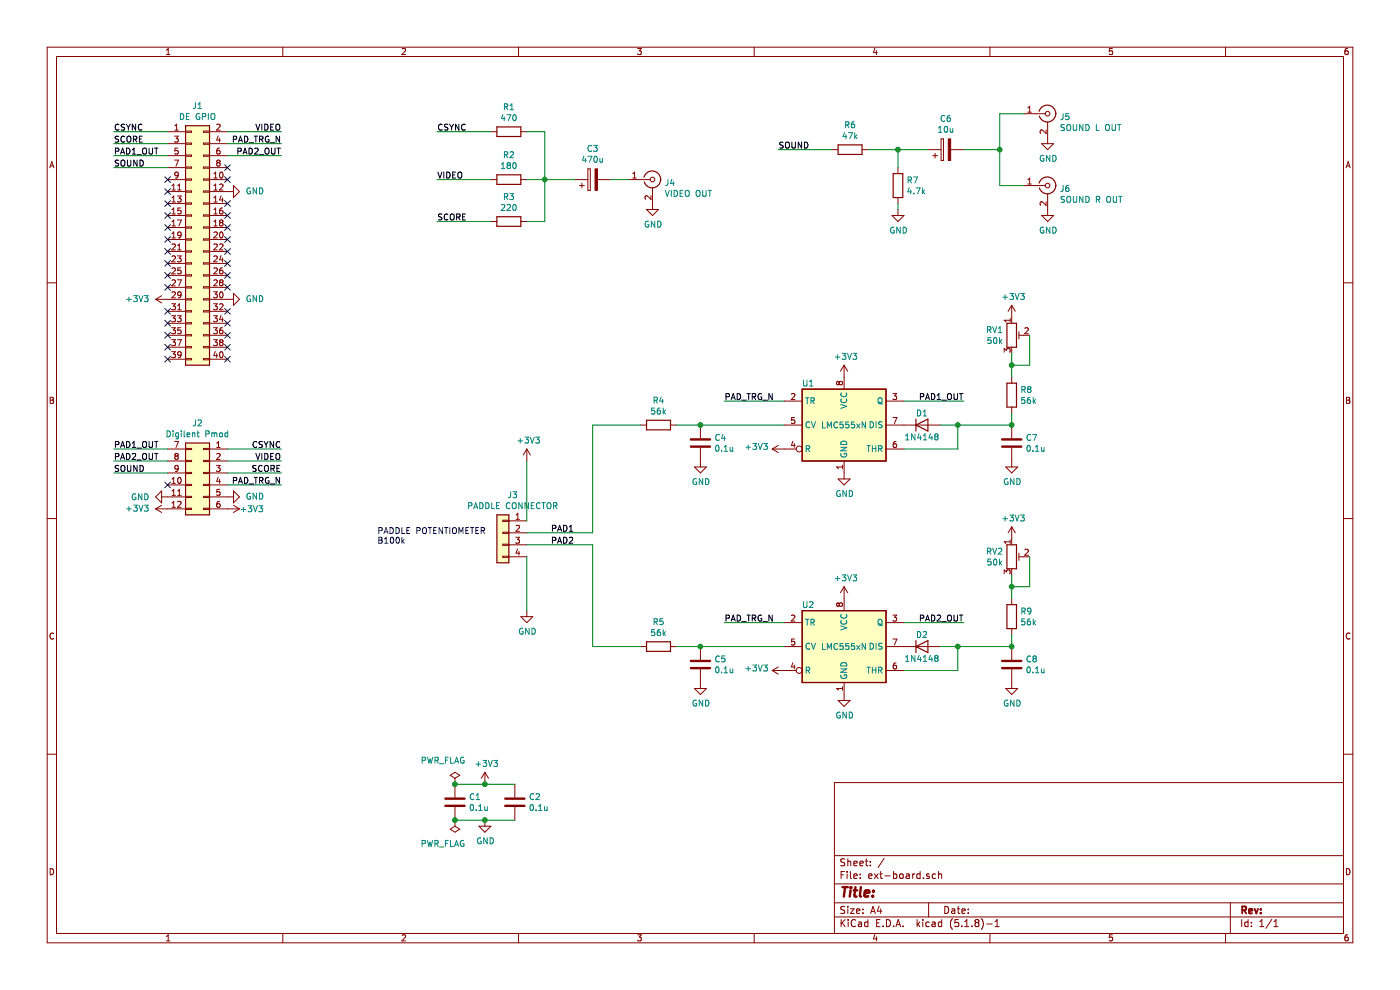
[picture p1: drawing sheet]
EESchema Schematic File Version 4
EELAYER 30 0
EELAYER END
$Descr A4 11693 8268
encoding utf-8
Sheet 1 1
Title ""
Date ""
Rev ""
Comp ""
Comment1 ""
Comment2 ""
Comment3 ""
Comment4 ""
$EndDescr
$Comp
L Connector_Generic:Conn_02x20_Odd_Even J1
U 1 1
P 1600 2000
F 0 "J1" H 1650 3117 50  0000 C CNN
F 1 "DE GPIO" H 1650 3026 50  0000 C CNN
F 2 "Connector_PinHeader_2.54mm:PinHeader_2x20_P2.54mm_Vertical" H 1600 2000 50  0001 C CNN
F 3 "~" H 1600 2000 50  0001 C CNN
	1    1600 2000
	1    0    0    -1  
$EndComp
$Comp
L Connector_Generic:Conn_02x06_Top_Bottom J2
U 1 1
P 1700 3950
F 0 "J2" H 1750 4367 50  0000 C CNN
F 1 "Digilent Pmod" H 1750 4276 50  0000 C CNN
F 2 "ext-board:PmodConnector" H 1700 3950 50  0001 C CNN
F 3 "~" H 1700 3950 50  0001 C CNN
	1    1700 3950
	-1   0    0    -1  
$EndComp
$Comp
L power:+3V3 #PWR03
U 1 1
P 1400 4250
F 0 "#PWR03" H 1400 4100 50  0001 C CNN
F 1 "+3V3" V 1400 4400 50  0000 L CNN
F 2 "" H 1400 4250 50  0001 C CNN
F 3 "" H 1400 4250 50  0001 C CNN
	1    1400 4250
	0    -1   -1   0   
$EndComp
$Comp
L power:+3V3 #PWR07
U 1 1
P 1900 4250
F 0 "#PWR07" H 1900 4100 50  0001 C CNN
F 1 "+3V3" V 1900 4350 50  0000 L CNN
F 2 "" H 1900 4250 50  0001 C CNN
F 3 "" H 1900 4250 50  0001 C CNN
	1    1900 4250
	0    1    1    0   
$EndComp
$Comp
L power:GND #PWR02
U 1 1
P 1400 4150
F 0 "#PWR02" H 1400 3900 50  0001 C CNN
F 1 "GND" V 1400 4000 50  0000 R CNN
F 2 "" H 1400 4150 50  0001 C CNN
F 3 "" H 1400 4150 50  0001 C CNN
	1    1400 4150
	0    1    1    0   
$EndComp
$Comp
L power:GND #PWR06
U 1 1
P 1900 4150
F 0 "#PWR06" H 1900 3900 50  0001 C CNN
F 1 "GND" V 1900 4000 50  0000 R CNN
F 2 "" H 1900 4150 50  0001 C CNN
F 3 "" H 1900 4150 50  0001 C CNN
	1    1900 4150
	0    -1   -1   0   
$EndComp
$Comp
L power:GND #PWR04
U 1 1
P 1900 1600
F 0 "#PWR04" H 1900 1350 50  0001 C CNN
F 1 "GND" V 1900 1450 50  0000 R CNN
F 2 "" H 1900 1600 50  0001 C CNN
F 3 "" H 1900 1600 50  0001 C CNN
	1    1900 1600
	0    -1   -1   0   
$EndComp
$Comp
L power:GND #PWR05
U 1 1
P 1900 2500
F 0 "#PWR05" H 1900 2250 50  0001 C CNN
F 1 "GND" V 1900 2350 50  0000 R CNN
F 2 "" H 1900 2500 50  0001 C CNN
F 3 "" H 1900 2500 50  0001 C CNN
	1    1900 2500
	0    -1   -1   0   
$EndComp
$Comp
L power:+3V3 #PWR01
U 1 1
P 1400 2500
F 0 "#PWR01" H 1400 2350 50  0001 C CNN
F 1 "+3V3" V 1400 2650 50  0000 L CNN
F 2 "" H 1400 2500 50  0001 C CNN
F 3 "" H 1400 2500 50  0001 C CNN
	1    1400 2500
	0    -1   -1   0   
$EndComp
Wire Wire Line
	1400 1100 950  1100
Wire Wire Line
	1400 1200 950  1200
Text Label 950  1100 0    50   ~ 0
CSYNC
Wire Wire Line
	1900 1100 2350 1100
Wire Wire Line
	1900 1200 2350 1200
Wire Wire Line
	1400 1300 950  1300
Wire Wire Line
	1900 1300 2350 1300
Wire Wire Line
	1400 1400 950  1400
Text Label 2350 1100 2    50   ~ 0
VIDEO
Text Label 950  1200 0    50   ~ 0
SCORE
Text Label 2350 1200 2    50   ~ 0
PAD_TRG_N
Text Label 950  1400 0    50   ~ 0
SOUND
Text Label 950  1300 0    50   ~ 0
PAD1_OUT
Text Label 2350 1300 2    50   ~ 0
PAD2_OUT
Wire Wire Line
	1400 3750 950  3750
Wire Wire Line
	1400 3850 950  3850
Wire Wire Line
	1400 3950 950  3950
Wire Wire Line
	1900 3750 2350 3750
Wire Wire Line
	1900 3850 2350 3850
Wire Wire Line
	1900 3950 2350 3950
Wire Wire Line
	1900 4050 2350 4050
Text Label 2350 3750 2    50   ~ 0
CSYNC
Text Label 2350 3850 2    50   ~ 0
VIDEO
Text Label 2350 3950 2    50   ~ 0
SCORE
Text Label 2350 4050 2    50   ~ 0
PAD_TRG_N
Text Label 950  3750 0    50   ~ 0
PAD1_OUT
Text Label 950  3850 0    50   ~ 0
PAD2_OUT
Text Label 950  3950 0    50   ~ 0
SOUND
$Comp
L Connector:Conn_Coaxial J4
U 1 1
P 5450 1500
F 0 "J4" H 5550 1475 50  0000 L CNN
F 1 "VIDEO OUT" H 5550 1384 50  0000 L CNN
F 2 "ext-board:RJ-2410N" H 5450 1500 50  0001 C CNN
F 3 " ~" H 5450 1500 50  0001 C CNN
	1    5450 1500
	1    0    0    -1  
$EndComp
$Comp
L Device:R R1
U 1 1
P 4250 1100
F 0 "R1" V 4043 1100 50  0000 C CNN
F 1 "470" V 4134 1100 50  0000 C CNN
F 2 "Resistor_THT:R_Axial_DIN0207_L6.3mm_D2.5mm_P10.16mm_Horizontal" V 4180 1100 50  0001 C CNN
F 3 "~" H 4250 1100 50  0001 C CNN
	1    4250 1100
	0    1    1    0   
$EndComp
$Comp
L Device:R R2
U 1 1
P 4250 1500
F 0 "R2" V 4043 1500 50  0000 C CNN
F 1 "180" V 4134 1500 50  0000 C CNN
F 2 "Resistor_THT:R_Axial_DIN0207_L6.3mm_D2.5mm_P10.16mm_Horizontal" V 4180 1500 50  0001 C CNN
F 3 "~" H 4250 1500 50  0001 C CNN
	1    4250 1500
	0    1    1    0   
$EndComp
$Comp
L Device:R R3
U 1 1
P 4250 1850
F 0 "R3" V 4043 1850 50  0000 C CNN
F 1 "220" V 4134 1850 50  0000 C CNN
F 2 "Resistor_THT:R_Axial_DIN0207_L6.3mm_D2.5mm_P10.16mm_Horizontal" V 4180 1850 50  0001 C CNN
F 3 "~" H 4250 1850 50  0001 C CNN
	1    4250 1850
	0    1    1    0   
$EndComp
$Comp
L Device:CP C3
U 1 1
P 4950 1500
F 0 "C3" V 5205 1500 50  0000 C CNN
F 1 "470u" V 5114 1500 50  0000 C CNN
F 2 "Capacitor_THT:CP_Radial_D8.0mm_P3.50mm" H 4988 1350 50  0001 C CNN
F 3 "~" H 4950 1500 50  0001 C CNN
	1    4950 1500
	0    -1   -1   0   
$EndComp
Wire Wire Line
	4100 1100 3650 1100
Wire Wire Line
	4100 1500 3650 1500
Wire Wire Line
	4100 1850 3650 1850
Wire Wire Line
	4400 1100 4550 1100
Wire Wire Line
	4550 1100 4550 1500
Wire Wire Line
	4550 1850 4400 1850
Wire Wire Line
	4400 1500 4550 1500
Connection ~ 4550 1500
Wire Wire Line
	4550 1500 4550 1850
$Comp
L power:GND #PWR012
U 1 1
P 5450 1700
F 0 "#PWR012" H 5450 1450 50  0001 C CNN
F 1 "GND" H 5455 1527 50  0000 C CNN
F 2 "" H 5450 1700 50  0001 C CNN
F 3 "" H 5450 1700 50  0001 C CNN
	1    5450 1700
	1    0    0    -1  
$EndComp
Wire Wire Line
	4550 1500 4800 1500
Wire Wire Line
	5100 1500 5250 1500
Text Label 3650 1100 0    50   ~ 0
CSYNC
Text Label 3650 1500 0    50   ~ 0
VIDEO
Text Label 3650 1850 0    50   ~ 0
SCORE
$Comp
L Device:R R6
U 1 1
P 7100 1250
F 0 "R6" V 6893 1250 50  0000 C CNN
F 1 "47k" V 6984 1250 50  0000 C CNN
F 2 "Resistor_THT:R_Axial_DIN0207_L6.3mm_D2.5mm_P10.16mm_Horizontal" V 7030 1250 50  0001 C CNN
F 3 "~" H 7100 1250 50  0001 C CNN
	1    7100 1250
	0    1    1    0   
$EndComp
$Comp
L Device:R R7
U 1 1
P 7500 1550
F 0 "R7" H 7570 1596 50  0000 L CNN
F 1 "4.7k" H 7570 1505 50  0000 L CNN
F 2 "Resistor_THT:R_Axial_DIN0207_L6.3mm_D2.5mm_P10.16mm_Horizontal" V 7430 1550 50  0001 C CNN
F 3 "~" H 7500 1550 50  0001 C CNN
	1    7500 1550
	1    0    0    -1  
$EndComp
$Comp
L Device:CP C6
U 1 1
P 7900 1250
F 0 "C6" V 8155 1250 50  0000 C CNN
F 1 "10u" V 8064 1250 50  0000 C CNN
F 2 "Capacitor_THT:CP_Radial_D4.0mm_P1.50mm" H 7938 1100 50  0001 C CNN
F 3 "~" H 7900 1250 50  0001 C CNN
	1    7900 1250
	0    -1   -1   0   
$EndComp
$Comp
L Connector:Conn_Coaxial J5
U 1 1
P 8750 950
F 0 "J5" H 8850 925 50  0000 L CNN
F 1 "SOUND L OUT" H 8850 834 50  0000 L CNN
F 2 "ext-board:RJ-2410N" H 8750 950 50  0001 C CNN
F 3 " ~" H 8750 950 50  0001 C CNN
	1    8750 950 
	1    0    0    -1  
$EndComp
$Comp
L Connector:Conn_Coaxial J6
U 1 1
P 8750 1550
F 0 "J6" H 8850 1525 50  0000 L CNN
F 1 "SOUND R OUT" H 8850 1434 50  0000 L CNN
F 2 "ext-board:RJ-2410N" H 8750 1550 50  0001 C CNN
F 3 " ~" H 8750 1550 50  0001 C CNN
	1    8750 1550
	1    0    0    -1  
$EndComp
$Comp
L power:GND #PWR026
U 1 1
P 8750 1150
F 0 "#PWR026" H 8750 900 50  0001 C CNN
F 1 "GND" H 8755 977 50  0000 C CNN
F 2 "" H 8750 1150 50  0001 C CNN
F 3 "" H 8750 1150 50  0001 C CNN
	1    8750 1150
	1    0    0    -1  
$EndComp
$Comp
L power:GND #PWR027
U 1 1
P 8750 1750
F 0 "#PWR027" H 8750 1500 50  0001 C CNN
F 1 "GND" H 8755 1577 50  0000 C CNN
F 2 "" H 8750 1750 50  0001 C CNN
F 3 "" H 8750 1750 50  0001 C CNN
	1    8750 1750
	1    0    0    -1  
$EndComp
Wire Wire Line
	8550 950  8350 950 
Wire Wire Line
	8350 950  8350 1250
Wire Wire Line
	8350 1550 8550 1550
Wire Wire Line
	8350 1250 8050 1250
Connection ~ 8350 1250
Wire Wire Line
	8350 1250 8350 1550
Wire Wire Line
	7250 1250 7500 1250
Wire Wire Line
	7500 1400 7500 1250
Connection ~ 7500 1250
Wire Wire Line
	7500 1250 7750 1250
Wire Wire Line
	7500 1700 7500 1750
$Comp
L power:GND #PWR021
U 1 1
P 7500 1750
F 0 "#PWR021" H 7500 1500 50  0001 C CNN
F 1 "GND" H 7505 1577 50  0000 C CNN
F 2 "" H 7500 1750 50  0001 C CNN
F 3 "" H 7500 1750 50  0001 C CNN
	1    7500 1750
	1    0    0    -1  
$EndComp
Wire Wire Line
	6950 1250 6500 1250
Text Label 6500 1250 0    50   ~ 0
SOUND
$Comp
L Timer:LMC555xN U1
U 1 1
P 7050 3550
F 0 "U1" H 6750 3900 50  0000 C CNN
F 1 "LMC555xN" H 7050 3550 50  0000 C CNN
F 2 "Package_DIP:DIP-8_W7.62mm" H 7700 3150 50  0001 C CNN
F 3 "http://www.ti.com/lit/ds/symlink/lmc555.pdf" H 7900 3150 50  0001 C CNN
	1    7050 3550
	1    0    0    -1  
$EndComp
Text Label 6050 3350 0    50   ~ 0
PAD_TRG_N
Wire Wire Line
	6050 3350 6550 3350
Text Label 8050 3350 2    50   ~ 0
PAD1_OUT
Wire Wire Line
	7550 3350 8050 3350
$Comp
L power:+3V3 #PWR017
U 1 1
P 7050 3150
F 0 "#PWR017" H 7050 3000 50  0001 C CNN
F 1 "+3V3" H 7065 3323 50  0000 C CNN
F 2 "" H 7050 3150 50  0001 C CNN
F 3 "" H 7050 3150 50  0001 C CNN
	1    7050 3150
	1    0    0    -1  
$EndComp
$Comp
L power:GND #PWR018
U 1 1
P 7050 3950
F 0 "#PWR018" H 7050 3700 50  0001 C CNN
F 1 "GND" H 7055 3777 50  0000 C CNN
F 2 "" H 7050 3950 50  0001 C CNN
F 3 "" H 7050 3950 50  0001 C CNN
	1    7050 3950
	1    0    0    -1  
$EndComp
$Comp
L power:+3V3 #PWR015
U 1 1
P 6550 3750
F 0 "#PWR015" H 6550 3600 50  0001 C CNN
F 1 "+3V3" V 6565 3878 50  0000 L CNN
F 2 "" H 6550 3750 50  0001 C CNN
F 3 "" H 6550 3750 50  0001 C CNN
	1    6550 3750
	0    -1   -1   0   
$EndComp
$Comp
L Diode:1N4148 D1
U 1 1
P 7700 3550
F 0 "D1" H 7700 3650 50  0000 C CNN
F 1 "1N4148" H 7700 3450 50  0000 C CNN
F 2 "Diode_THT:D_DO-35_SOD27_P7.62mm_Horizontal" H 7700 3375 50  0001 C CNN
F 3 "https://assets.nexperia.com/documents/data-sheet/1N4148_1N4448.pdf" H 7700 3550 50  0001 C CNN
	1    7700 3550
	1    0    0    -1  
$EndComp
Wire Wire Line
	7550 3750 8000 3750
Wire Wire Line
	8000 3750 8000 3550
Wire Wire Line
	8000 3550 7850 3550
$Comp
L Device:C C7
U 1 1
P 8450 3700
F 0 "C7" H 8565 3746 50  0000 L CNN
F 1 "0.1u" H 8565 3655 50  0000 L CNN
F 2 "Capacitor_THT:C_Disc_D3.0mm_W2.0mm_P2.50mm" H 8488 3550 50  0001 C CNN
F 3 "~" H 8450 3700 50  0001 C CNN
	1    8450 3700
	1    0    0    -1  
$EndComp
$Comp
L power:GND #PWR023
U 1 1
P 8450 3850
F 0 "#PWR023" H 8450 3600 50  0001 C CNN
F 1 "GND" H 8455 3677 50  0000 C CNN
F 2 "" H 8450 3850 50  0001 C CNN
F 3 "" H 8450 3850 50  0001 C CNN
	1    8450 3850
	1    0    0    -1  
$EndComp
$Comp
L Device:R R8
U 1 1
P 8450 3300
F 0 "R8" H 8520 3346 50  0000 L CNN
F 1 "56k" H 8520 3255 50  0000 L CNN
F 2 "Resistor_THT:R_Axial_DIN0207_L6.3mm_D2.5mm_P10.16mm_Horizontal" V 8380 3300 50  0001 C CNN
F 3 "~" H 8450 3300 50  0001 C CNN
	1    8450 3300
	1    0    0    -1  
$EndComp
Wire Wire Line
	8450 3450 8450 3550
$Comp
L Device:R_POT_TRIM RV1
U 1 1
P 8450 2800
F 0 "RV1" H 8380 2846 50  0000 R CNN
F 1 "50k" H 8380 2755 50  0000 R CNN
F 2 "Potentiometer_THT:Potentiometer_Bourns_3339P_Vertical_HandSoldering" H 8450 2800 50  0001 C CNN
F 3 "~" H 8450 2800 50  0001 C CNN
	1    8450 2800
	1    0    0    -1  
$EndComp
Wire Wire Line
	8450 2950 8450 3050
Wire Wire Line
	8600 2800 8600 3050
Wire Wire Line
	8600 3050 8450 3050
Connection ~ 8450 3050
Wire Wire Line
	8450 3050 8450 3150
$Comp
L power:+3V3 #PWR022
U 1 1
P 8450 2650
F 0 "#PWR022" H 8450 2500 50  0001 C CNN
F 1 "+3V3" H 8465 2823 50  0000 C CNN
F 2 "" H 8450 2650 50  0001 C CNN
F 3 "" H 8450 2650 50  0001 C CNN
	1    8450 2650
	1    0    0    -1  
$EndComp
Wire Wire Line
	8000 3550 8450 3550
Connection ~ 8000 3550
Connection ~ 8450 3550
$Comp
L Connector_Generic:Conn_01x04 J3
U 1 1
P 4200 4450
F 0 "J3" H 4118 4767 50  0000 C CNN
F 1 "PADDLE CONNECTOR" H 4118 4676 50  0000 C CNN
F 2 "Connector_PinHeader_2.54mm:PinHeader_1x04_P2.54mm_Horizontal" H 4200 4450 50  0001 C CNN
F 3 "~" H 4200 4450 50  0001 C CNN
	1    4200 4450
	-1   0    0    -1  
$EndComp
Wire Wire Line
	6550 3550 5850 3550
$Comp
L Device:C C4
U 1 1
P 5850 3700
F 0 "C4" H 5965 3746 50  0000 L CNN
F 1 "0.1u" H 5965 3655 50  0000 L CNN
F 2 "Capacitor_THT:C_Disc_D3.0mm_W2.0mm_P2.50mm" H 5888 3550 50  0001 C CNN
F 3 "~" H 5850 3700 50  0001 C CNN
	1    5850 3700
	1    0    0    -1  
$EndComp
Connection ~ 5850 3550
$Comp
L power:GND #PWR013
U 1 1
P 5850 3850
F 0 "#PWR013" H 5850 3600 50  0001 C CNN
F 1 "GND" H 5855 3677 50  0000 C CNN
F 2 "" H 5850 3850 50  0001 C CNN
F 3 "" H 5850 3850 50  0001 C CNN
	1    5850 3850
	1    0    0    -1  
$EndComp
$Comp
L Device:R R4
U 1 1
P 5500 3550
F 0 "R4" V 5293 3550 50  0000 C CNN
F 1 "56k" V 5384 3550 50  0000 C CNN
F 2 "Resistor_THT:R_Axial_DIN0207_L6.3mm_D2.5mm_P10.16mm_Horizontal" V 5430 3550 50  0001 C CNN
F 3 "~" H 5500 3550 50  0001 C CNN
	1    5500 3550
	0    1    1    0   
$EndComp
Wire Wire Line
	5650 3550 5850 3550
$Comp
L Timer:LMC555xN U2
U 1 1
P 7050 5400
F 0 "U2" H 6750 5750 50  0000 C CNN
F 1 "LMC555xN" H 7050 5400 50  0000 C CNN
F 2 "Package_DIP:DIP-8_W7.62mm" H 7700 5000 50  0001 C CNN
F 3 "http://www.ti.com/lit/ds/symlink/lmc555.pdf" H 7900 5000 50  0001 C CNN
	1    7050 5400
	1    0    0    -1  
$EndComp
Text Label 6050 5200 0    50   ~ 0
PAD_TRG_N
Wire Wire Line
	6050 5200 6550 5200
Text Label 8050 5200 2    50   ~ 0
PAD2_OUT
Wire Wire Line
	7550 5200 8050 5200
$Comp
L power:+3V3 #PWR019
U 1 1
P 7050 5000
F 0 "#PWR019" H 7050 4850 50  0001 C CNN
F 1 "+3V3" H 7065 5173 50  0000 C CNN
F 2 "" H 7050 5000 50  0001 C CNN
F 3 "" H 7050 5000 50  0001 C CNN
	1    7050 5000
	1    0    0    -1  
$EndComp
$Comp
L power:GND #PWR020
U 1 1
P 7050 5800
F 0 "#PWR020" H 7050 5550 50  0001 C CNN
F 1 "GND" H 7055 5627 50  0000 C CNN
F 2 "" H 7050 5800 50  0001 C CNN
F 3 "" H 7050 5800 50  0001 C CNN
	1    7050 5800
	1    0    0    -1  
$EndComp
$Comp
L power:+3V3 #PWR016
U 1 1
P 6550 5600
F 0 "#PWR016" H 6550 5450 50  0001 C CNN
F 1 "+3V3" V 6565 5728 50  0000 L CNN
F 2 "" H 6550 5600 50  0001 C CNN
F 3 "" H 6550 5600 50  0001 C CNN
	1    6550 5600
	0    -1   -1   0   
$EndComp
$Comp
L Diode:1N4148 D2
U 1 1
P 7700 5400
F 0 "D2" H 7700 5500 50  0000 C CNN
F 1 "1N4148" H 7700 5300 50  0000 C CNN
F 2 "Diode_THT:D_DO-35_SOD27_P7.62mm_Horizontal" H 7700 5225 50  0001 C CNN
F 3 "https://assets.nexperia.com/documents/data-sheet/1N4148_1N4448.pdf" H 7700 5400 50  0001 C CNN
	1    7700 5400
	1    0    0    -1  
$EndComp
Wire Wire Line
	7550 5600 8000 5600
Wire Wire Line
	8000 5600 8000 5400
Wire Wire Line
	8000 5400 7850 5400
$Comp
L Device:C C8
U 1 1
P 8450 5550
F 0 "C8" H 8565 5596 50  0000 L CNN
F 1 "0.1u" H 8565 5505 50  0000 L CNN
F 2 "Capacitor_THT:C_Disc_D3.0mm_W2.0mm_P2.50mm" H 8488 5400 50  0001 C CNN
F 3 "~" H 8450 5550 50  0001 C CNN
	1    8450 5550
	1    0    0    -1  
$EndComp
$Comp
L power:GND #PWR025
U 1 1
P 8450 5700
F 0 "#PWR025" H 8450 5450 50  0001 C CNN
F 1 "GND" H 8455 5527 50  0000 C CNN
F 2 "" H 8450 5700 50  0001 C CNN
F 3 "" H 8450 5700 50  0001 C CNN
	1    8450 5700
	1    0    0    -1  
$EndComp
$Comp
L Device:R R9
U 1 1
P 8450 5150
F 0 "R9" H 8520 5196 50  0000 L CNN
F 1 "56k" H 8520 5105 50  0000 L CNN
F 2 "Resistor_THT:R_Axial_DIN0207_L6.3mm_D2.5mm_P10.16mm_Horizontal" V 8380 5150 50  0001 C CNN
F 3 "~" H 8450 5150 50  0001 C CNN
	1    8450 5150
	1    0    0    -1  
$EndComp
Wire Wire Line
	8450 5300 8450 5400
$Comp
L Device:R_POT_TRIM RV2
U 1 1
P 8450 4650
F 0 "RV2" H 8380 4696 50  0000 R CNN
F 1 "50k" H 8380 4605 50  0000 R CNN
F 2 "Potentiometer_THT:Potentiometer_Bourns_3339P_Vertical_HandSoldering" H 8450 4650 50  0001 C CNN
F 3 "~" H 8450 4650 50  0001 C CNN
	1    8450 4650
	1    0    0    -1  
$EndComp
Wire Wire Line
	8450 4800 8450 4900
Wire Wire Line
	8600 4650 8600 4900
Wire Wire Line
	8600 4900 8450 4900
Connection ~ 8450 4900
Wire Wire Line
	8450 4900 8450 5000
$Comp
L power:+3V3 #PWR024
U 1 1
P 8450 4500
F 0 "#PWR024" H 8450 4350 50  0001 C CNN
F 1 "+3V3" H 8465 4673 50  0000 C CNN
F 2 "" H 8450 4500 50  0001 C CNN
F 3 "" H 8450 4500 50  0001 C CNN
	1    8450 4500
	1    0    0    -1  
$EndComp
Wire Wire Line
	8000 5400 8450 5400
Connection ~ 8000 5400
Connection ~ 8450 5400
Wire Wire Line
	6550 5400 5850 5400
$Comp
L Device:C C5
U 1 1
P 5850 5550
F 0 "C5" H 5965 5596 50  0000 L CNN
F 1 "0.1u" H 5965 5505 50  0000 L CNN
F 2 "Capacitor_THT:C_Disc_D3.0mm_W2.0mm_P2.50mm" H 5888 5400 50  0001 C CNN
F 3 "~" H 5850 5550 50  0001 C CNN
	1    5850 5550
	1    0    0    -1  
$EndComp
Connection ~ 5850 5400
$Comp
L power:GND #PWR014
U 1 1
P 5850 5700
F 0 "#PWR014" H 5850 5450 50  0001 C CNN
F 1 "GND" H 5855 5527 50  0000 C CNN
F 2 "" H 5850 5700 50  0001 C CNN
F 3 "" H 5850 5700 50  0001 C CNN
	1    5850 5700
	1    0    0    -1  
$EndComp
$Comp
L Device:R R5
U 1 1
P 5500 5400
F 0 "R5" V 5293 5400 50  0000 C CNN
F 1 "56k" V 5384 5400 50  0000 C CNN
F 2 "Resistor_THT:R_Axial_DIN0207_L6.3mm_D2.5mm_P10.16mm_Horizontal" V 5430 5400 50  0001 C CNN
F 3 "~" H 5500 5400 50  0001 C CNN
	1    5500 5400
	0    1    1    0   
$EndComp
Wire Wire Line
	5650 5400 5850 5400
Wire Wire Line
	4400 4350 4400 3850
Wire Wire Line
	4400 4650 4400 5100
Wire Wire Line
	4400 4450 4950 4450
Wire Wire Line
	4950 4450 4950 3550
Wire Wire Line
	4950 3550 5350 3550
Wire Wire Line
	4400 4550 4950 4550
Wire Wire Line
	4950 4550 4950 5400
Wire Wire Line
	4950 5400 5350 5400
$Comp
L power:+3V3 #PWR010
U 1 1
P 4400 3850
F 0 "#PWR010" H 4400 3700 50  0001 C CNN
F 1 "+3V3" H 4415 4023 50  0000 C CNN
F 2 "" H 4400 3850 50  0001 C CNN
F 3 "" H 4400 3850 50  0001 C CNN
	1    4400 3850
	1    0    0    -1  
$EndComp
$Comp
L power:GND #PWR011
U 1 1
P 4400 5100
F 0 "#PWR011" H 4400 4850 50  0001 C CNN
F 1 "GND" H 4405 4927 50  0000 C CNN
F 2 "" H 4400 5100 50  0001 C CNN
F 3 "" H 4400 5100 50  0001 C CNN
	1    4400 5100
	1    0    0    -1  
$EndComp
Text Label 4600 4450 0    50   ~ 0
PAD1
Text Label 4600 4550 0    50   ~ 0
PAD2
$Comp
L Device:C C1
U 1 1
P 3800 6700
F 0 "C1" H 3915 6746 50  0000 L CNN
F 1 "0.1u" H 3915 6655 50  0000 L CNN
F 2 "Capacitor_THT:C_Disc_D3.0mm_W2.0mm_P2.50mm" H 3838 6550 50  0001 C CNN
F 3 "~" H 3800 6700 50  0001 C CNN
	1    3800 6700
	1    0    0    -1  
$EndComp
$Comp
L Device:C C2
U 1 1
P 4300 6700
F 0 "C2" H 4415 6746 50  0000 L CNN
F 1 "0.1u" H 4415 6655 50  0000 L CNN
F 2 "Capacitor_THT:C_Disc_D3.0mm_W2.0mm_P2.50mm" H 4338 6550 50  0001 C CNN
F 3 "~" H 4300 6700 50  0001 C CNN
	1    4300 6700
	1    0    0    -1  
$EndComp
$Comp
L power:+3V3 #PWR08
U 1 1
P 4050 6550
F 0 "#PWR08" H 4050 6400 50  0001 C CNN
F 1 "+3V3" H 4065 6723 50  0000 C CNN
F 2 "" H 4050 6550 50  0001 C CNN
F 3 "" H 4050 6550 50  0001 C CNN
	1    4050 6550
	1    0    0    -1  
$EndComp
$Comp
L power:GND #PWR09
U 1 1
P 4050 6850
F 0 "#PWR09" H 4050 6600 50  0001 C CNN
F 1 "GND" H 4055 6677 50  0000 C CNN
F 2 "" H 4050 6850 50  0001 C CNN
F 3 "" H 4050 6850 50  0001 C CNN
	1    4050 6850
	1    0    0    -1  
$EndComp
Wire Wire Line
	3800 6550 4050 6550
Connection ~ 4050 6550
Wire Wire Line
	4050 6550 4300 6550
Wire Wire Line
	3800 6850 4050 6850
Connection ~ 4050 6850
Wire Wire Line
	4050 6850 4300 6850
NoConn ~ 1400 1500
NoConn ~ 1400 1600
NoConn ~ 1400 1700
NoConn ~ 1400 1800
NoConn ~ 1400 1900
NoConn ~ 1400 2000
NoConn ~ 1400 2100
NoConn ~ 1400 2200
NoConn ~ 1400 2300
NoConn ~ 1400 2400
NoConn ~ 1400 2600
NoConn ~ 1400 2700
NoConn ~ 1400 2800
NoConn ~ 1400 2900
NoConn ~ 1400 3000
NoConn ~ 1900 1400
NoConn ~ 1900 1500
NoConn ~ 1900 1700
NoConn ~ 1900 1800
NoConn ~ 1900 1900
NoConn ~ 1900 2000
NoConn ~ 1900 2100
NoConn ~ 1900 2200
NoConn ~ 1900 2300
NoConn ~ 1900 2400
NoConn ~ 1900 2600
NoConn ~ 1900 2700
NoConn ~ 1900 2800
NoConn ~ 1900 2900
NoConn ~ 1900 3000
NoConn ~ 1400 4050
$Comp
L power:PWR_FLAG #FLG0101
U 1 1
P 3800 6550
F 0 "#FLG0101" H 3800 6625 50  0001 C CNN
F 1 "PWR_FLAG" H 3700 6750 50  0000 C CNN
F 2 "" H 3800 6550 50  0001 C CNN
F 3 "~" H 3800 6550 50  0001 C CNN
	1    3800 6550
	1    0    0    -1  
$EndComp
Connection ~ 3800 6550
$Comp
L power:PWR_FLAG #FLG0102
U 1 1
P 3800 6850
F 0 "#FLG0102" H 3800 6925 50  0001 C CNN
F 1 "PWR_FLAG" H 3900 7050 50  0000 C CNN
F 2 "" H 3800 6850 50  0001 C CNN
F 3 "~" H 3800 6850 50  0001 C CNN
	1    3800 6850
	-1   0    0    1   
$EndComp
Connection ~ 3800 6850
Text Notes 3150 4550 0    50   ~ 0
PADDLE POTENTIOMETER\nB100k
$EndSCHEMATC
